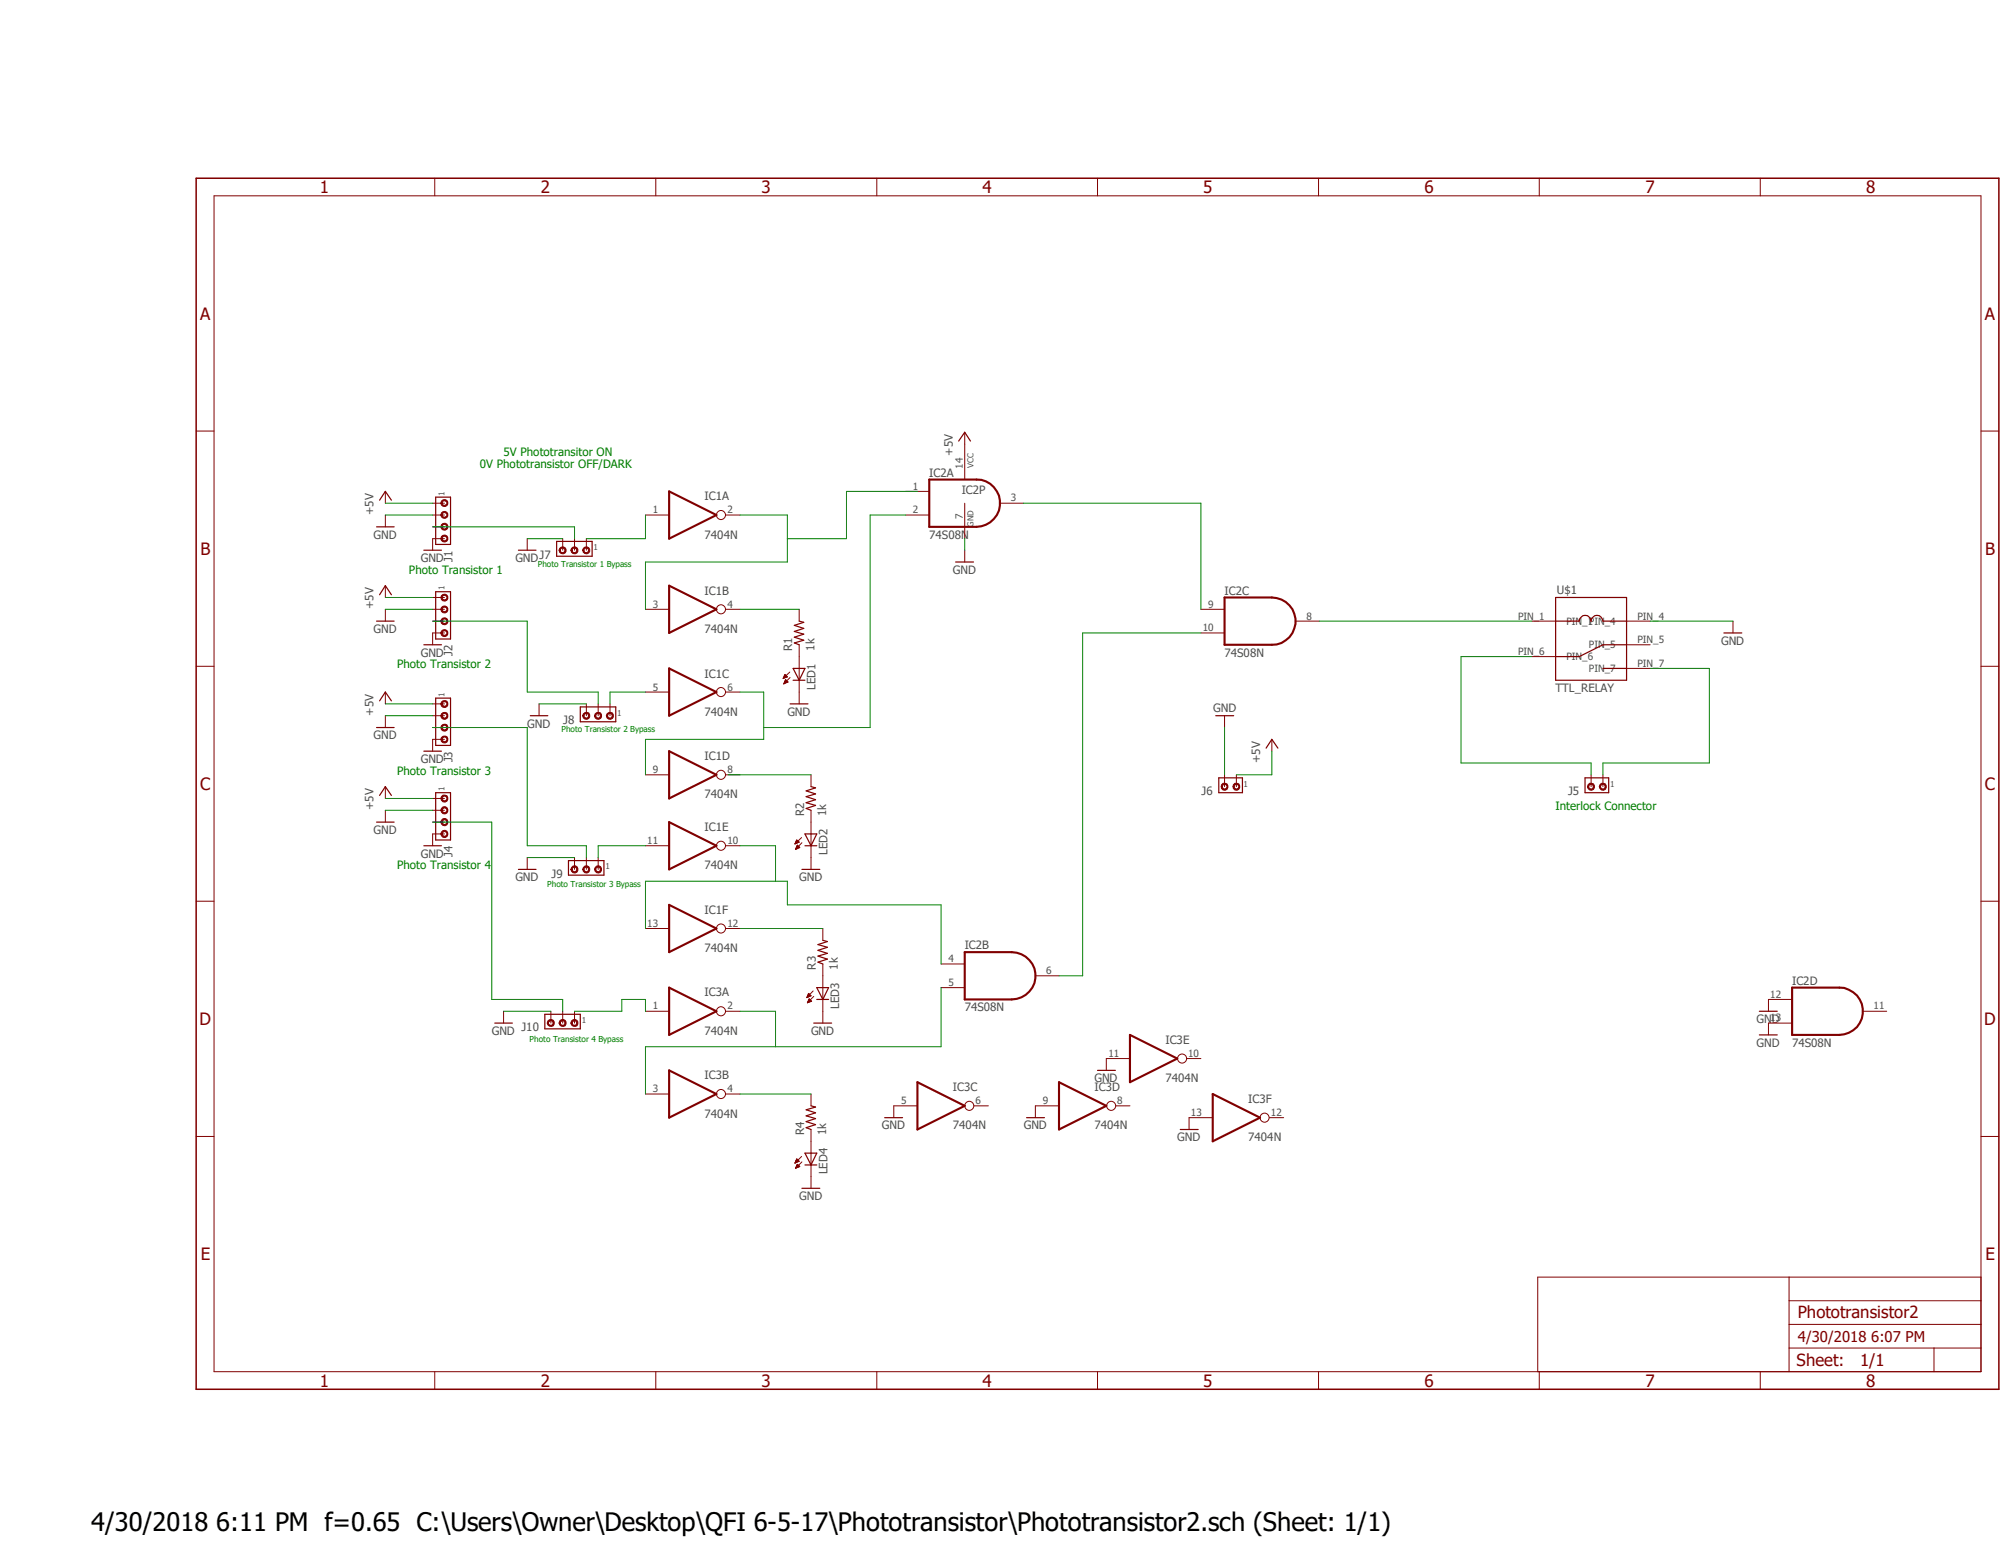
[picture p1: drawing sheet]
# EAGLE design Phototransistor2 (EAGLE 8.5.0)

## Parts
IC1  7404N  [DIL14]
IC2  74S08N  [DIL14]
IC3  7404N  [DIL14]
J1  MTA04-100  [10X04MTA]
J2  MTA04-100  [10X04MTA]
J3  MTA04-100  [10X04MTA]
J4  MTA04-100  [10X04MTA]
J5  MTA02-100  [10X02MTA]
J6  MTA02-100  [10X02MTA]
J7  MTA03-100  [10X03MTA]
J8  MTA03-100  [10X03MTA]
J9  MTA03-100  [10X03MTA]
J10  MTA03-100  [10X03MTA]
LED1  LED3MM  [LED3MM]
LED2  LED3MM  [LED3MM]
LED3  LED3MM  [LED3MM]
LED4  LED3MM  [LED3MM]
R1  1k  R-US_0204/7  [0204/7]
R2  1k  R-US_0204/7  [0204/7]
R3  1k  R-US_0204/7  [0204/7]
R4  1k  R-US_0204/7  [0204/7]
U$1  TTL_RELAY  [R1OS-E1Y1-J1.0K]

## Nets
+5V: IC2.14(P:VCC) J1.1 J2.1 J3.1 J4.1 J6.1
GND: IC2.7(P:GND) IC2.12(D:I0) IC2.13(D:I1) IC3.5(C:I) IC3.9(D:I) IC3.11(E:I) IC3.13(F:I) J1.2 J1.4 J2.2 J2.4 J3.2 J3.4 J4.2 J4.4 J6.2 J7.3 J8.3 J9.3 J10.3 LED1.K(C) LED2.K(C) LED3.K(C) LED4.K(C) U$1.PIN_4
N$1: IC1.1(A:I) J7.1
N$2: J2.3 J8.2
N$3: J3.3 J9.2
N$4: J4.3 J10.2
N$5: LED1.A R1.1
N$6: LED2.A R2.1
N$7: LED3.A R3.1
N$8: LED4.A R4.1
N$9: IC1.2(A:O) IC1.3(B:I)
N$10: IC1.4(B:O) R1.2
N$11: IC1.6(C:O) IC1.9(D:I) IC2.2(A:I1)
N$12: R2.2
N$13: IC1.10(E:O) IC1.13(F:I) IC2.4(B:I0)
N$14: IC1.12(F:O) R3.2
N$15: IC2.5(B:I1) IC3.2(A:O) IC3.3(B:I)
N$16: IC3.4(B:O) R4.2
N$17: IC2.6(B:O) IC2.10(C:I1)
N$18: IC2.3(A:O) IC2.9(C:I0)
N$19: IC2.8(C:O) U$1.PIN_1
N$20: J5.2 U$1.PIN_6
N$21: J5.1 U$1.PIN_7
N$22: IC3.1(A:I) J10.1
N$23: J1.3 J7.2
N$24: IC1.5(C:I) J8.1
N$26: IC1.11(E:I) J9.1
Unconnected: IC1.8(D:O) IC2.1(A:I0) IC2.11(D:O) IC3.6(C:O) IC3.8(D:O) IC3.10(E:O) IC3.12(F:O) U$1.PIN_5

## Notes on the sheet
- 5V Phototransitor ON
- 0V Phototransistor OFF/DARK
- Photo Transistor 1 Bypass
- Photo Transistor 1
- Photo Transistor 2
- Photo Transistor 2 Bypass
- Photo Transistor 3
- Interlock Connector
- Photo Transistor 4
- Photo Transistor 3 Bypass
- Photo Transistor 4 Bypass

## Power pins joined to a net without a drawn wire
GND: IC1.7(P:GND) IC3.7(P:GND)
VCC: IC1.14(P:VCC) IC3.14(P:VCC)
